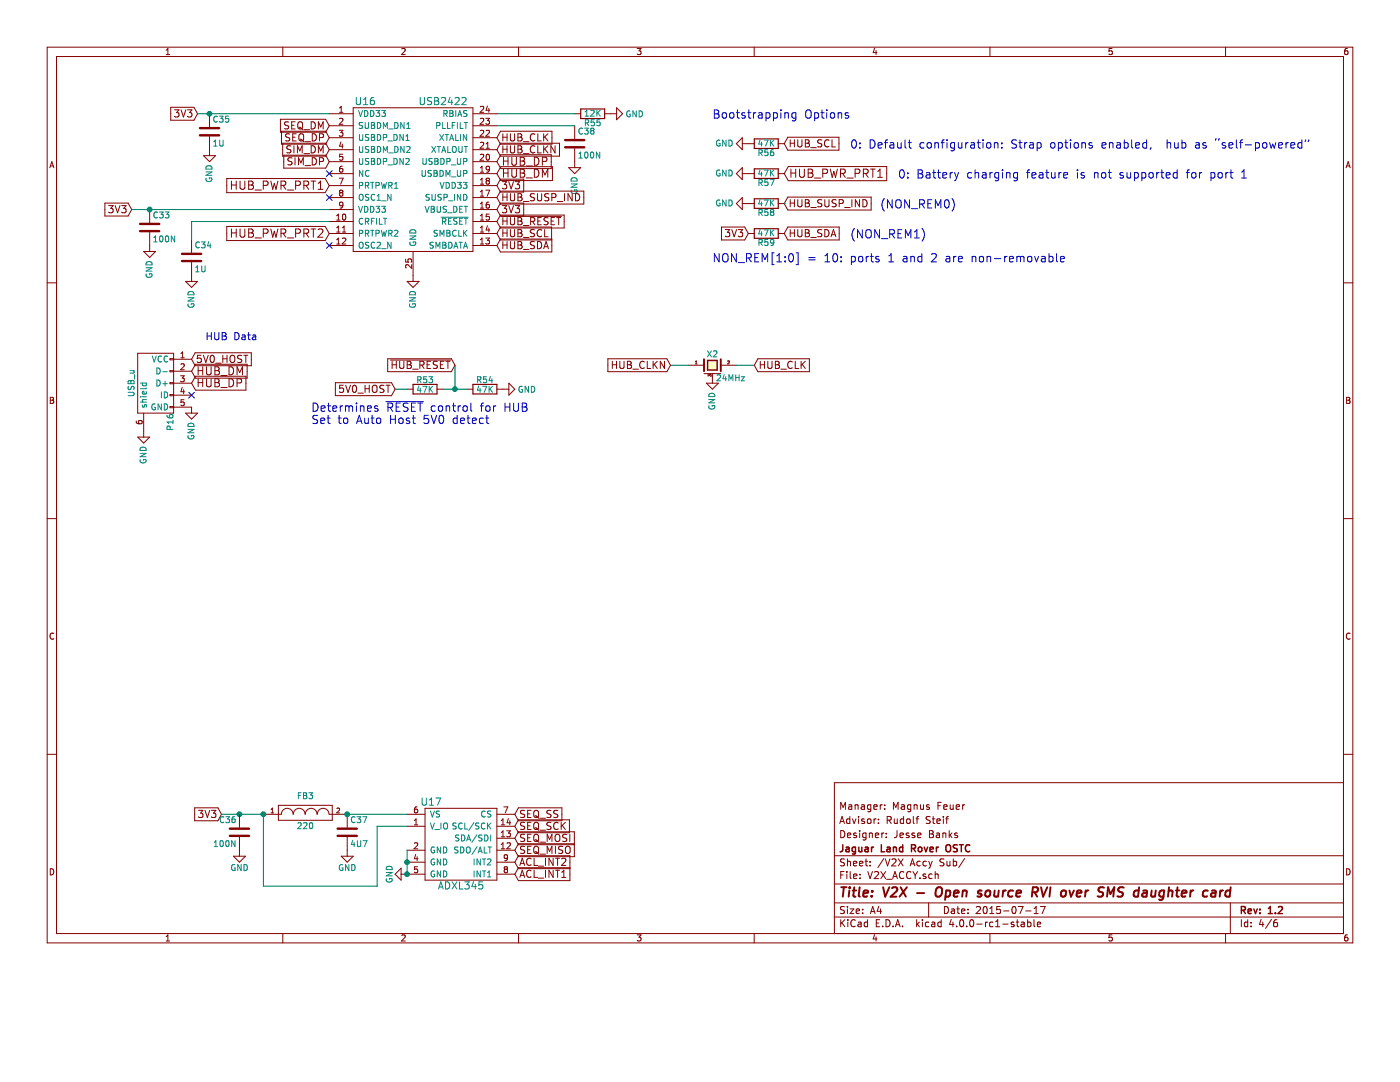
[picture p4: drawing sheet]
EESchema Schematic File Version 2
LIBS:V2X-rescue
LIBS:74xgxx
LIBS:74xx
LIBS:ac-dc
LIBS:actel
LIBS:adc-dac
LIBS:Altera
LIBS:analog_devices
LIBS:analog_switches
LIBS:atmel
LIBS:audio
LIBS:brooktre
LIBS:cmos_ieee
LIBS:cmos4000
LIBS:conn
LIBS:contrib
LIBS:cypress
LIBS:dc-dc
LIBS:device
LIBS:digital-audio
LIBS:diode
LIBS:display
LIBS:dsp
LIBS:elec-unifil
LIBS:ESD_Protection
LIBS:ftdi
LIBS:gennum
LIBS:graphic
LIBS:hc11
LIBS:intel
LIBS:interface
LIBS:ir
LIBS:Lattice
LIBS:linear
LIBS:logo
LIBS:maxim
LIBS:memory
LIBS:microchip
LIBS:microchip_dspic33dsc
LIBS:microchip_pic10mcu
LIBS:microchip_pic12mcu
LIBS:microchip_pic16mcu
LIBS:microchip_pic18mcu
LIBS:microchip_pic32mcu
LIBS:microcontrollers
LIBS:motor_drivers
LIBS:motorola
LIBS:msp430
LIBS:nordicsemi
LIBS:nxp_armmcu
LIBS:onsemi
LIBS:opto
LIBS:Oscillators
LIBS:philips
LIBS:power
LIBS:Power_Management
LIBS:powerint
LIBS:pspice
LIBS:references
LIBS:regul
LIBS:relays
LIBS:rfcom
LIBS:sensors
LIBS:silabs
LIBS:siliconi
LIBS:stm8
LIBS:stm32
LIBS:supertex
LIBS:switches
LIBS:texas
LIBS:transf
LIBS:transistors
LIBS:ttl_ieee
LIBS:valves
LIBS:video
LIBS:Xicor
LIBS:xilinx
LIBS:Zilog
LIBS:CUSTOM_KICAD_PART
LIBS:sim5320_KICAD_PART
LIBS:V2X-cache
EELAYER 25 0
EELAYER END
$Descr A4 11693 8268
encoding utf-8
Sheet 4 6
Title "V2X - Open source RVI over SMS daughter card"
Date "2015-07-17"
Rev "1.2"
Comp "Jaguar Land Rover OSTC"
Comment1 "Designer: Jesse Banks"
Comment2 "Advisor: Rudolf Steif"
Comment3 "Manager: Magnus Feuer"
Comment4 ""
$EndDescr
$Comp
L USB2242 U16
U 1 1
P 3450 1500
F 0 "U16" H 3050 2150 60  0000 C CNN
F 1 "USB2422" H 3700 2150 60  0000 C CNN
F 2 "Housings_DFN_QFN:QFN-24-1EP_4x4mm_Pitch0.5mm" H 3450 1500 60  0001 C CNN
F 3 "http://www.mouser.com/ds/2/268/2422-319423.pdf" H 3450 1500 60  0001 C CNN
F 4 "579-USB2422/MJ" H 3450 1500 60  0001 C CNN "Mouse PN"
	1    3450 1500
	1    0    0    -1  
$EndComp
Text GLabel 1650 950  0    60   Input ~ 0
3V3
Text GLabel 1100 1750 0    60   Input ~ 0
3V3
$Comp
L GND #PWR074
U 1 1
P 3450 2300
F 0 "#PWR074" H 3450 2050 50  0001 C CNN
F 1 "GND" V 3450 2100 50  0000 C CNN
F 2 "" H 3450 2300 60  0000 C CNN
F 3 "" H 3450 2300 60  0000 C CNN
	1    3450 2300
	1    0    0    -1  
$EndComp
Text GLabel 2750 1050 0    60   Input ~ 0
SEQ_DM
Text GLabel 2750 1150 0    60   Input ~ 0
SEQ_DP
Text GLabel 2750 1250 0    60   Input ~ 0
SIM_DM
Text GLabel 2750 1350 0    60   Input ~ 0
SIM_DP
NoConn ~ 2750 1450
Text GLabel 4150 1850 2    60   Input ~ 0
~HUB_RESET
Text GLabel 4150 1150 2    60   Input ~ 0
HUB_CLK
Text GLabel 4150 1250 2    60   Input ~ 0
HUB_CLKN
Text GLabel 6300 3050 2    60   Input ~ 0
HUB_CLK
Text GLabel 5600 3050 0    60   Input ~ 0
HUB_CLKN
$Comp
L GND #PWR075
U 1 1
P 5950 3150
F 0 "#PWR075" H 5950 2900 50  0001 C CNN
F 1 "GND" V 5950 2950 50  0000 C CNN
F 2 "" H 5950 3150 60  0000 C CNN
F 3 "" H 5950 3150 60  0000 C CNN
	1    5950 3150
	1    0    0    -1  
$EndComp
NoConn ~ 2750 1650
NoConn ~ 2750 2050
$Comp
L R R55
U 1 1
P 4950 950
F 0 "R55" V 5030 950 50  0000 C CNN
F 1 "12K" V 4950 950 50  0000 C CNN
F 2 "CustomParts:R_0603_sm" V 4880 950 30  0001 C CNN
F 3 "http://www.mouser.com/ds/2/427/dcrcwe3-109170.pdf" H 4950 950 30  0001 C CNN
F 4 "71-CRCW0603-12K-E3" H 4950 950 60  0001 C CNN "Mouse PN"
	1    4950 950 
	0    1    1    0   
$EndComp
$Comp
L GND #PWR076
U 1 1
P 6250 1450
F 0 "#PWR076" H 6250 1200 50  0001 C CNN
F 1 "GND" V 6250 1250 50  0000 C CNN
F 2 "" H 6250 1450 60  0000 C CNN
F 3 "" H 6250 1450 60  0000 C CNN
	1    6250 1450
	0    1    1    0   
$EndComp
$Comp
L GND #PWR077
U 1 1
P 5100 950
F 0 "#PWR077" H 5100 700 50  0001 C CNN
F 1 "GND" V 5100 750 50  0000 C CNN
F 2 "" H 5100 950 60  0000 C CNN
F 3 "" H 5100 950 60  0000 C CNN
	1    5100 950 
	0    -1   -1   0   
$EndComp
$Comp
L GND #PWR078
U 1 1
P 1250 2050
F 0 "#PWR078" H 1250 1800 50  0001 C CNN
F 1 "GND" V 1250 1850 50  0000 C CNN
F 2 "" H 1250 2050 60  0000 C CNN
F 3 "" H 1250 2050 60  0000 C CNN
	1    1250 2050
	1    0    0    -1  
$EndComp
$Comp
L GND #PWR079
U 1 1
P 1750 1250
F 0 "#PWR079" H 1750 1000 50  0001 C CNN
F 1 "GND" V 1750 1050 50  0000 C CNN
F 2 "" H 1750 1250 60  0000 C CNN
F 3 "" H 1750 1250 60  0000 C CNN
	1    1750 1250
	1    0    0    -1  
$EndComp
$Comp
L C C34
U 1 1
P 1600 2150
F 0 "C34" H 1625 2250 50  0000 L CNN
F 1 "1U" H 1625 2050 50  0000 L CNN
F 2 "CustomParts:C_0603_SM" H 1638 2000 30  0001 C CNN
F 3 "http://www.mouser.com/ds/2/447/UPY-GPHC_X7R_6.3V-to-50V_8-12304.pdf" H 1600 2150 60  0001 C CNN
F 4 "581-06036C105MAT2A" H 1600 2150 60  0001 C CNN "Mouse PN"
	1    1600 2150
	1    0    0    -1  
$EndComp
$Comp
L GND #PWR080
U 1 1
P 1600 2300
F 0 "#PWR080" H 1600 2050 50  0001 C CNN
F 1 "GND" V 1600 2100 50  0000 C CNN
F 2 "" H 1600 2300 60  0000 C CNN
F 3 "" H 1600 2300 60  0000 C CNN
	1    1600 2300
	1    0    0    -1  
$EndComp
$Comp
L GND #PWR081
U 1 1
P 4800 1350
F 0 "#PWR081" H 4800 1100 50  0001 C CNN
F 1 "GND" V 4800 1150 50  0000 C CNN
F 2 "" H 4800 1350 60  0000 C CNN
F 3 "" H 4800 1350 60  0000 C CNN
	1    4800 1350
	1    0    0    -1  
$EndComp
Text GLabel 4150 1750 2    60   Input ~ 0
3V3
Text GLabel 4150 1950 2    60   Input ~ 0
HUB_SCL
Text GLabel 4150 2050 2    60   Input ~ 0
HUB_SDA
$Comp
L GND #PWR082
U 1 1
P 6250 1700
F 0 "#PWR082" H 6250 1450 50  0001 C CNN
F 1 "GND" V 6250 1500 50  0000 C CNN
F 2 "" H 6250 1700 60  0000 C CNN
F 3 "" H 6250 1700 60  0000 C CNN
	1    6250 1700
	0    1    1    0   
$EndComp
Text GLabel 4150 1650 2    60   Input ~ 0
HUB_SUSP_IND
Text GLabel 6550 1700 2    60   Input ~ 0
HUB_SUSP_IND
Text GLabel 2750 1550 0    69   Input ~ 0
HUB_PWR_PRT1
Text GLabel 6550 1450 2    69   Input ~ 0
HUB_PWR_PRT1
Text GLabel 4150 1550 2    60   Input ~ 0
3V3
Text GLabel 4150 1450 2    67   Input ~ 0
HUB_DM
Text GLabel 4150 1350 2    67   Input ~ 0
HUB_DP
Text GLabel 2750 1950 0    69   Input ~ 0
HUB_PWR_PRT2
$Comp
L C C38
U 1 1
P 4800 1200
F 0 "C38" H 4825 1300 50  0000 L CNN
F 1 "100N" H 4825 1100 50  0000 L CNN
F 2 "CustomParts:C_0603_SM" H 4838 1050 30  0001 C CNN
F 3 "http://www.mouser.com/ds/2/400/mlcc_commercial_general_en-266370.pdf" H 4800 1200 60  0001 C CNN
F 4 "810-C1608X7R1E104K" H 4800 1200 60  0001 C CNN "Mouse PN"
	1    4800 1200
	1    0    0    -1  
$EndComp
$Comp
L C C33
U 1 1
P 1250 1900
F 0 "C33" H 1275 2000 50  0000 L CNN
F 1 "100N" H 1275 1800 50  0000 L CNN
F 2 "CustomParts:C_0603_SM" H 1288 1750 30  0001 C CNN
F 3 "http://www.mouser.com/ds/2/400/mlcc_commercial_general_en-266370.pdf" H 1250 1900 60  0001 C CNN
F 4 "810-C1608X7R1E104K" H 1250 1900 60  0001 C CNN "Mouse PN"
	1    1250 1900
	1    0    0    -1  
$EndComp
$Comp
L C C35
U 1 1
P 1750 1100
F 0 "C35" H 1775 1200 50  0000 L CNN
F 1 "1U" H 1775 1000 50  0000 L CNN
F 2 "CustomParts:C_0603_SM" H 1788 950 30  0001 C CNN
F 3 "http://www.mouser.com/ds/2/447/UPY-GPHC_X7R_6.3V-to-50V_8-12304.pdf" H 1750 1100 60  0001 C CNN
F 4 "581-06036C105MAT2A" H 1750 1100 60  0001 C CNN "Mouse PN"
	1    1750 1100
	1    0    0    -1  
$EndComp
$Comp
L CRYSTAL_SMD X2
U 1 1
P 5950 3050
F 0 "X2" H 5950 3140 50  0000 C CNN
F 1 "24MHz" H 5980 2940 50  0000 L CNN
F 2 "Custom:AWSCR" H 5950 3050 60  0001 C CNN
F 3 "http://www.abracon.com/Resonators/N_AWSCR-MT.pdf" H 5950 3050 60  0001 C CNN
F 4 "815-AWSCR-24.00MTD-T" H 5950 3050 60  0001 C CNN "Mouse PN"
	1    5950 3050
	1    0    0    -1  
$EndComp
Text GLabel 3800 3050 0    60   Input ~ 0
~HUB_RESET
Text GLabel 3300 3250 0    60   Input ~ 0
5V0_HOST
Text Notes 2600 3550 0    69   ~ 0
Determines ~RESET~ control for HUB\nSet to Auto Host 5V0 detect
$Comp
L R R53
U 1 1
P 3550 3250
F 0 "R53" V 3630 3250 50  0000 C CNN
F 1 "47K" V 3550 3250 50  0000 C CNN
F 2 "CustomParts:R_0603_sm" V 3480 3250 30  0001 C CNN
F 3 "http://www.mouser.com/ds/2/427/dcrcwe3-109170.pdf" H 3550 3250 30  0001 C CNN
F 4 "71-CRCW0603-47K-E3" H 3550 3250 60  0001 C CNN "Mouse PN"
	1    3550 3250
	0    -1   -1   0   
$EndComp
$Comp
L R R54
U 1 1
P 4050 3250
F 0 "R54" V 4130 3250 50  0000 C CNN
F 1 "47K" V 4050 3250 50  0000 C CNN
F 2 "CustomParts:R_0603_sm" V 3980 3250 30  0001 C CNN
F 3 "http://www.mouser.com/ds/2/427/dcrcwe3-109170.pdf" H 4050 3250 30  0001 C CNN
F 4 "71-CRCW0603-47K-E3" H 4050 3250 60  0001 C CNN "Mouse PN"
	1    4050 3250
	0    -1   -1   0   
$EndComp
$Comp
L GND #PWR083
U 1 1
P 4200 3250
F 0 "#PWR083" H 4200 3000 50  0001 C CNN
F 1 "GND" V 4200 3050 50  0000 C CNN
F 2 "" H 4200 3250 60  0000 C CNN
F 3 "" H 4200 3250 60  0000 C CNN
	1    4200 3250
	0    -1   -1   0   
$EndComp
$Comp
L R R58
U 1 1
P 6400 1700
F 0 "R58" V 6480 1700 50  0000 C CNN
F 1 "47K" V 6400 1700 50  0000 C CNN
F 2 "CustomParts:R_0603_sm" V 6330 1700 30  0001 C CNN
F 3 "http://www.mouser.com/ds/2/427/dcrcwe3-109170.pdf" H 6400 1700 30  0001 C CNN
F 4 "71-CRCW0603-47K-E3" H 6400 1700 60  0001 C CNN "Mouse PN"
	1    6400 1700
	0    -1   1    0   
$EndComp
$Comp
L R R57
U 1 1
P 6400 1450
F 0 "R57" V 6480 1450 50  0000 C CNN
F 1 "47K" V 6400 1450 50  0000 C CNN
F 2 "CustomParts:R_0603_sm" V 6330 1450 30  0001 C CNN
F 3 "http://www.mouser.com/ds/2/427/dcrcwe3-109170.pdf" H 6400 1450 30  0001 C CNN
F 4 "71-CRCW0603-47K-E3" H 6400 1450 60  0001 C CNN "Mouse PN"
	1    6400 1450
	0    1    1    0   
$EndComp
$Comp
L USB_OTG P16
U 1 1
P 1300 3200
F 0 "P16" H 1625 3075 50  0000 C CNN
F 1 "USB_u" H 1300 3400 50  0000 C CNN
F 2 "CustomParts:USB_Micro-B-DX4R005JJ2R1800" V 1250 3100 60  0001 C CNN
F 3 "http://www.mouser.com/ds/2/185/ZX_catalog-939768.pdf" H 1250 3100 60  0001 C CNN
F 4 "798-ZX62D-B-5PA830" H 1300 3200 60  0001 C CNN "Mouse PN"
	1    1300 3200
	0    -1   1    0   
$EndComp
Text GLabel 1600 3100 2    67   Input ~ 0
HUB_DM
Text GLabel 1600 3200 2    67   Input ~ 0
HUB_DP
$Comp
L GND #PWR084
U 1 1
P 1200 3600
F 0 "#PWR084" H 1200 3350 50  0001 C CNN
F 1 "GND" V 1200 3400 50  0000 C CNN
F 2 "" H 1200 3600 60  0000 C CNN
F 3 "" H 1200 3600 60  0000 C CNN
	1    1200 3600
	1    0    0    -1  
$EndComp
$Comp
L GND #PWR085
U 1 1
P 1600 3400
F 0 "#PWR085" H 1600 3150 50  0001 C CNN
F 1 "GND" V 1600 3200 50  0000 C CNN
F 2 "" H 1600 3400 60  0000 C CNN
F 3 "" H 1600 3400 60  0000 C CNN
	1    1600 3400
	1    0    0    -1  
$EndComp
Text Notes 2150 2850 2    60   ~ 0
HUB Data
Text GLabel 1600 3000 2    60   Input ~ 0
5V0_HOST
NoConn ~ 1600 3300
Wire Wire Line
	5600 3050 5750 3050
Wire Wire Line
	6150 3050 6300 3050
Wire Wire Line
	6550 1700 6550 1700
Wire Wire Line
	4800 950  4150 950 
Wire Wire Line
	1100 1750 2750 1750
Connection ~ 1250 1750
Wire Wire Line
	1650 950  2750 950 
Connection ~ 1750 950 
Wire Wire Line
	1600 2000 1600 1850
Wire Wire Line
	1600 1850 2750 1850
Wire Wire Line
	4150 1050 4800 1050
Wire Wire Line
	3800 3050 3800 3250
Wire Wire Line
	3700 3250 3900 3250
Wire Wire Line
	3300 3250 3400 3250
Connection ~ 3800 3250
Text GLabel 6550 1950 2    60   Input ~ 0
HUB_SDA
Text GLabel 6550 1200 2    60   Input ~ 0
HUB_SCL
Text GLabel 6250 1950 0    60   Input ~ 0
3V3
$Comp
L GND #PWR086
U 1 1
P 6250 1200
F 0 "#PWR086" H 6250 950 50  0001 C CNN
F 1 "GND" V 6250 1000 50  0000 C CNN
F 2 "" H 6250 1200 60  0000 C CNN
F 3 "" H 6250 1200 60  0000 C CNN
	1    6250 1200
	0    1    1    0   
$EndComp
Text Notes 5950 1000 0    69   ~ 0
Bootstrapping Options
$Comp
L R R56
U 1 1
P 6400 1200
F 0 "R56" V 6480 1200 50  0000 C CNN
F 1 "47K" V 6400 1200 50  0000 C CNN
F 2 "CustomParts:R_0603_sm" V 6330 1200 30  0001 C CNN
F 3 "http://www.mouser.com/ds/2/427/dcrcwe3-109170.pdf" H 6400 1200 30  0001 C CNN
F 4 "71-CRCW0603-47K-E3" H 6400 1200 60  0001 C CNN "Mouse PN"
	1    6400 1200
	0    1    1    0   
$EndComp
$Comp
L R R59
U 1 1
P 6400 1950
F 0 "R59" V 6480 1950 50  0000 C CNN
F 1 "47K" V 6400 1950 50  0000 C CNN
F 2 "CustomParts:R_0603_sm" V 6330 1950 30  0001 C CNN
F 3 "http://www.mouser.com/ds/2/427/dcrcwe3-109170.pdf" H 6400 1950 30  0001 C CNN
F 4 "71-CRCW0603-47K-E3" H 6400 1950 60  0001 C CNN "Mouse PN"
	1    6400 1950
	0    1    1    0   
$EndComp
Text Notes 7100 1250 0    69   ~ 0
0: Default configuration: Strap options enabled,  hub as “self-powered”
Text Notes 7350 1750 0    69   ~ 0
(NON_REM0) 
Text Notes 7100 2000 0    69   ~ 0
(NON_REM1) 
Text Notes 5950 2200 0    69   ~ 0
NON_REM[1:0] = 10: ports 1 and 2 are non-removable
Text Notes 7500 1500 0    69   ~ 0
0: Battery charging feature is not supported for port 1
$Comp
L ADXL345 U17
U 1 1
P 3850 7200
F 0 "U17" H 3600 7700 60  0000 C CNN
F 1 "ADXL345" H 3850 7000 60  0000 C CNN
F 2 "CustomParts:LGA-14_5x3mm" H 3850 7200 60  0001 C CNN
F 3 "http://www.mouser.com/ds/2/609/ADXL345-246395.pdf" H 3850 7200 60  0001 C CNN
F 4 "584-ADXL345BCCZ" H 3850 7200 60  0001 C CNN "Mouse PN"
	1    3850 7200
	1    0    0    -1  
$EndComp
$Comp
L GND #PWR087
U 1 1
P 3400 7300
F 0 "#PWR087" H 3400 7050 50  0001 C CNN
F 1 "GND" H 3400 7150 50  0000 C CNN
F 2 "" H 3400 7300 60  0000 C CNN
F 3 "" H 3400 7300 60  0000 C CNN
	1    3400 7300
	0    1    1    0   
$EndComp
Wire Wire Line
	3400 7100 3400 7300
Connection ~ 3400 7200
Connection ~ 3400 7300
$Comp
L GND #PWR088
U 1 1
P 2000 7100
F 0 "#PWR088" H 2000 6850 50  0001 C CNN
F 1 "GND" H 2000 6950 50  0000 C CNN
F 2 "" H 2000 7100 60  0000 C CNN
F 3 "" H 2000 7100 60  0000 C CNN
	1    2000 7100
	1    0    0    -1  
$EndComp
$Comp
L C C37
U 1 1
P 2900 6950
F 0 "C37" H 2925 7050 50  0000 L CNN
F 1 "4U7" H 2925 6850 50  0000 L CNN
F 2 "CustomParts:C_0805_SM" H 2938 6800 30  0001 C CNN
F 3 "http://www.yuden.co.jp/productdata/catalog/en/mlcc_all_e.pdf" H 2900 6950 60  0001 C CNN
F 4 "81-GRM21BR71A475KA3K" H 2900 6950 60  0001 C CNN "Mouse PN"
	1    2900 6950
	1    0    0    -1  
$EndComp
$Comp
L FILTER FB3
U 1 1
P 2550 6800
F 0 "FB3" H 2550 6950 50  0000 C CNN
F 1 "220" H 2550 6700 50  0000 C CNN
F 2 "CustomParts:R_0603_sm" H 2550 6800 60  0001 C CNN
F 3 "http://product.tdk.com/emc/beads/detailed_information.php?lang=en&ref=jp&part_no=MPZ1608S221ATA00" H 2550 6800 60  0001 C CNN
F 4 "810-MPZ1608S221ATA00" H 2550 6800 60  0001 C CNN "Mouse PN"
	1    2550 6800
	1    0    0    -1  
$EndComp
Wire Wire Line
	2900 6800 3400 6800
$Comp
L GND #PWR089
U 1 1
P 2900 7100
F 0 "#PWR089" H 2900 6850 50  0001 C CNN
F 1 "GND" H 2900 6950 50  0000 C CNN
F 2 "" H 2900 7100 60  0000 C CNN
F 3 "" H 2900 7100 60  0000 C CNN
	1    2900 7100
	1    0    0    -1  
$EndComp
Connection ~ 2200 6800
Wire Wire Line
	2200 6800 2200 7400
Wire Wire Line
	2200 7400 3150 7400
Wire Wire Line
	3150 7400 3150 6900
Wire Wire Line
	3150 6900 3400 6900
Connection ~ 2900 6800
Connection ~ 2000 6800
Text GLabel 4300 7200 2    60   Input ~ 0
ACL_INT2
Text GLabel 4300 7300 2    60   Input ~ 0
ACL_INT1
Text GLabel 1850 6800 0    60   Input ~ 0
3V3
Wire Wire Line
	1850 6800 2200 6800
Text GLabel 4300 6900 2    60   Input ~ 0
SEQ_SCK
Text GLabel 4300 7100 2    60   Input ~ 0
SEQ_MISO
Text GLabel 4300 7000 2    60   Input ~ 0
SEQ_MOSI
Text GLabel 4300 6800 2    60   Input ~ 0
SEQ_SS
$Comp
L C C36
U 1 1
P 2000 6950
F 0 "C36" H 2025 7050 50  0000 L CNN
F 1 "100N" H 2025 6850 50  0000 L CNN
F 2 "CustomParts:C_0603_SM" H 2038 6800 30  0001 C CNN
F 3 "http://www.mouser.com/ds/2/400/mlcc_commercial_general_en-266370.pdf" H 2000 6950 60  0001 C CNN
F 4 "810-C1608X7R1E104K" H 2000 6950 60  0001 C CNN "Mouse PN"
	1    2000 6950
	-1   0    0    -1  
$EndComp
$EndSCHEMATC
